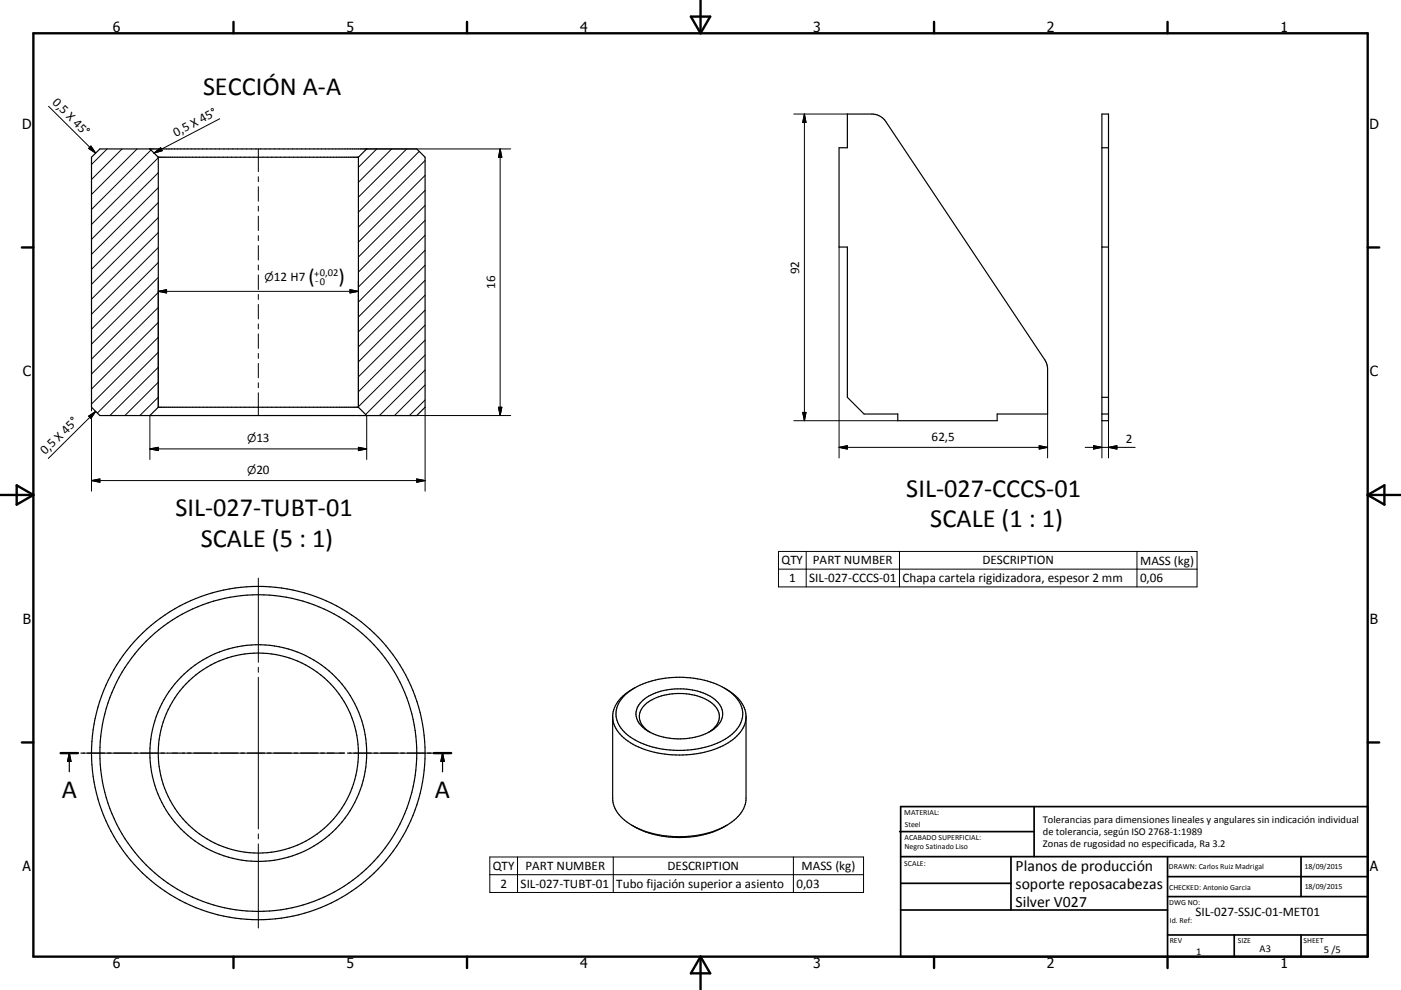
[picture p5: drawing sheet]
<svg xmlns="http://www.w3.org/2000/svg" width="420mm" height="297mm" viewBox="0 0 420 297" stroke-linecap="round" stroke-linejoin="round" font-family="sans-serif">
<g fill="none" stroke="#000" stroke-width=".36">
<path d="M254 34.2h7.4a5.1 5.1 0 0 1 4.2 2.3l47.9 71.9 .6 2.3v13.5h-15.1v2h-29.8v-2h-10.1l-5.1-5v-45.1h-2.4v-29.8h2.4zM330.4 34.2h1.9v92h-1.9zM27.4 47.2l2.5-2.5h95.1l2.4 2.5v75l-2.4 2.5h-95.1l-2.5-2.5zM44.9 44.7l2.6 2.5M47.5 47.2v75M47.5 47.2h60M107.5 47.2v75M109.9 44.7l-2.4 2.5M330.4 44.3h1.9M330.4 74.1h1.9M330.4 119.2h1.9M47.5 122.2l-2.6 2.5"/>
<path d="M47.5 122.2h60M107.5 122.2l2.4 2.5M330.4 124.2h1.9M183.7 215.4a10.4 10.4 0 0 0 6.1 7.9 31.3 31.3 0 0 0 28.5-.5 10.1 10.1 0 0 0 5.4-7.4M187 208.9a23.6 23.6 0 0 1 16.8-5.7 23.1 23.1 0 0 1 16.7 5.8 7.3 7.3 0 0 1-1 11.2 26.7 26.7 0 0 1-19.7 4.7 20.3 20.3 0 0 1-13.6-6.4 7 7 0 0 1 .8-9.6zM190.2 206.4a10.7 10.7 0 0 0-6.5 8.4v24.7a9.8 9.8 0 0 0 5.6 8 30.9 30.9 0 0 0 29.5-.4 9.6 9.6 0 0 0 4.9-7.6v-24.7a10.1 10.1 0 0 0-5.9-8l-.7-.4M192.3 210.5a17.5 17.5 0 0 1 14.5-3.6 12.2 12.2 0 0 1 9.3 5 5.2 5.2 0 0 1-2.1 6.8 19.5 19.5 0 0 1-20.7 0 5.1 5.1 0 0 1-1-8.2zM194.9 219.7a5 5 0 0 1-2.6-6.9 12.4 12.4 0 0 1 10.1-4.7 14.8 14.8 0 0 1 12.4 4.2 4.6 4.6 0 0 1-1.2 6.6l-1.1 .8M18.2 225.9h5.2M20.8 225.9v5.7M20.8 225.9l.5 2.5h-1zM24.3 225.9h1"/>
<path d="M26.2 225.9h5.2M32.2 225.9h1.1M34.2 225.9h5.2M40.2 225.9h1.1M42.2 225.9h5.1M48.2 225.9h1.1M50.2 225.9h5.2M56.2 225.9h1.1M58.1 225.9h5.3M64.2 225.9h1.1M66.1 225.9h5.2M72.2 225.9h1.1"/>
<path d="M74.1 225.9h5.2M80.2 225.9h1.1M82.1 225.9h5.2M88.2 225.9h1M90.1 225.9h5.2M96.2 225.9h1M98.1 225.9h5.2M104.2 225.9h1M106.1 225.9h5.2M112.2 225.9h1M114.1 225.9h5.2M120.2 225.9h1"/>
<path d="M122.1 225.9h5.2M128.2 225.9h1M130.1 225.9h5.2M132.7 225.9l.5 2.5h-1zM132.7 225.9v5.7M189.5 247.6a29.4 29.4 0 0 0 28.3 0"/>
<circle cx="77.4" cy="225.9" r="50"/>
<circle cx="77.4" cy="225.9" r="32.5"/>
<circle cx="77.4" cy="225.9" r="30"/>
<circle cx="77.4" cy="225.9" r="47.5"/>
</g>
<g fill="none" stroke="#000" stroke-width=".71">
<path d="M10 10h400v277h-400zM70 6.6v3.4M140 6.6v3.4M207.1 5h5.8l-2.9 5zM210 0v10M280 6.6v3.4M350 6.6v3.4M6.6 74.2h3.4M410 74.2h3.5M0 148.5h10M5 145.6l5 2.9-5 2.9zM410 148.5h10.1"/>
<path d="M410 148.5l5.1-2.9v5.8zM6.6 222.7h3.4M18.2 225.9h5.2M130.1 225.9h5.2M410 222.7h3.5M70 287v3.4M140 287v3.4M210 287v10M210 287l2.9 5h-5.8zM280 287v3.4M350 287v3.4"/>
</g>
<g fill="none" stroke="#000" stroke-width=".51">
<path d="M269.7 249.5h40.3M270 242h140v45h-140zM270 257h140M303.1 257v16M310 242v15M350 257v30M390.1 257v12M270 265h33.1M270 273h80M350 269h60M350 263h60M350 280.5h60"/>
<path d="M370 280.5v6.5M390.1 280.5v6.5"/>
</g>
<path d="M20.8 225.9l.5 2.5h-1zM132.7 225.9l.5 2.5h-1z" fill="#000" stroke="#000" stroke-width=".36"/>
<g fill="none" stroke="#000" stroke-width=".3">
<path d="M14.6 31.9l14.1 14M65.9 35.6l-19.7 10.3M238 34.2h16M241.2 34.2v92M241.2 34.2l.5 2.5h-1zM27.3 43.8l1.4 2.1-2.1-1.4zM32.1 44.7l-4.7 4.7M36.6 44.7l-9.2 9.2M41.1 44.7l-13.7 13.6M45.3 45l-17.9 17.8M46.2 45.9l2-1.6 .4 .9zM47.5 56.3l-20.1 20"/>
<path d="M47.5 51.8l-20.1 20M47.5 47.3l-20.1 20M77.4 44.7v6.8M77.4 53v1.5M77.4 56v4.4M109.9 44.7h43.2M113 44.7l-5.5 5.5M117.4 44.7l-9.9 10M121.9 44.7l-14.4 14.5M125.7 45.4l-18.2 18.3M127.4 57.1l-19.9 20M127.4 52.6l-19.9 20"/>
<path d="M127.4 48.2l-19.9 20M149.9 44.7v80M149.9 44.7l.6 2.5h-1.1zM47.5 78.8l-20.1 20M47.5 74.3l-20.1 20M47.5 69.8l-20.1 20M47.5 65.3l-20.1 20M47.5 60.8l-20.1 20M77.4 61.9v1.5M77.4 64.8v4.4M77.4 70.7v1.5M77.4 73.7v4.3"/>
<path d="M77.4 79.5v1.5M127.4 79.6l-19.9 20M127.4 75.1l-19.9 20M127.4 70.6l-19.9 20M127.4 66.1l-19.9 20M127.4 61.6l-19.9 20M251.6 74.1v63.3M47.5 96.7l-20.1 20M47.5 92.2l-20.1 20M47.5 87.7l-20.1 20.1M47.5 83.2l-20.1 20.1M47.5 87.4h60"/>
<path d="M47.5 87.4l2.4-.5v1zM47.5 84.2v38M77.4 82.5v4.3M77.4 88.3v1.5M77.4 91.3v4.4M77.4 97.2v1.5M104.9 86.9l2.6 .5-2.6 .5zM107.5 84.2v38M127.4 97.5l-19.9 20M127.4 93l-19.9 20.1M127.4 88.6l-19.9 20M127.4 84.1l-19.9 20"/>
<path d="M47.5 119.2l-5.6 5.5M47.5 114.7l-10.1 10M47.5 110.2l-14.6 14.5M47.5 105.7l-18.3 18.2M47.5 101.2l-20.1 20M77.4 100.2v4.3M77.4 106v1.5M77.4 109v4.3M77.4 114.8v1.5M77.4 117.8v6.9M127.4 120l-4.6 4.7M127.4 115.5l-9.1 9.2"/>
<path d="M127.4 111l-13.6 13.7M127.4 106.5l-17.8 17.9M127.4 102l-19.9 20M26.6 124.8l2.1-1.4-1.4 2.2zM27.4 122.2v1.1M27.4 125.6v21.8M28.7 123.4l-14.2 14.1M44.9 134.7l2.6-.5v1zM44.9 134.7h65M44.9 124.7v13.2M107.5 134.2l2.4 .5-2.4 .5zM127.4 122.2v25.2"/>
<path d="M149.4 122.2h1.1l-.6 2.5zM153.1 124.7h-43.2v13.2M238 126.2h31.2M240.7 123.7h1l-.5 2.5zM251.6 134.2h62.5M251.6 134.2l2.4-.5v1zM311.6 133.7l2.5 .5-2.5 .5zM314.1 124.2v13.2M325.4 134.2h14.9M327.8 133.7l2.6 .5-2.6 .5zM330.4 126.2v11.2M332.3 134.2l2.6-.5v1z"/>
<path d="M332.3 126.2v11.2M27.4 144.2h100M27.4 144.2l2.5-.5v1zM125 143.7l2.4 .5-2.4 .5zM77.4 173.4v25.3M233.4 165.4h125.5v10.7h-125.5zM233.4 170.7h125.5M241.7 165.4v10.7M269.7 165.4v10.7M340.9 165.4v10.7M77.4 200.2v1.5M77.4 203.2v45.5"/>
<path d="M24.9 225.9h25.3M51.7 225.9h1.5M54.7 225.9h45.5M101.7 225.9h1.5M104.7 225.9h25.3M77.4 250.2v1.5M77.4 253.2v25.2M146.8 257.1h112.1v10.7h-112.1zM155.2 257.1v10.7M183.9 257.1v10.7M237.9 257.1v10.7M146.8 262.4h112.1"/>
</g>
<g fill="#000" stroke="#000" stroke-width=".3">
<path d="M241.2 34.2l.5 2.5h-1zM27.3 43.8l1.4 2.1-2.1-1.4zM46.2 45.9l2-1.6 .4 .9zM149.9 44.7l.6 2.5h-1.1zM47.5 87.4l2.4-.5v1zM104.9 86.9l2.6 .5-2.6 .5zM26.6 124.8l2.1-1.4-1.4 2.2zM44.9 134.7l2.6-.5v1zM107.5 134.2l2.4 .5-2.4 .5zM149.4 122.2h1.1l-.6 2.5zM240.7 123.7h1l-.5 2.5zM251.6 134.2l2.4-.5v1z"/>
<path d="M311.6 133.7l2.5 .5-2.5 .5zM327.8 133.7l2.6 .5-2.6 .5zM332.3 134.2l2.6-.5v1zM27.4 144.2l2.5-.5v1zM125 143.7l2.4 .5-2.4 .5z"/>
</g>
<g font-size="7.9">
<text x="60.9" y="28.5">SECCIÓN A-A</text>
<text x="271.7" y="149.1">SIL-027-CCCS-01</text>
<text x="52.6" y="154.9">SIL-027-TUBT-01</text>
<text x="278.9" y="158.2">SCALE (1 : 1)</text>
<text x="60.2" y="164">SCALE (5 : 1)</text>
<text x="18.5" y="239.4">A</text>
<text x="130.4" y="239.4">A</text>
</g>
<g font-size="6.3">
<text x="92.5" y="84.8">(</text>
<text x="101.5" y="84.8">)</text>
</g>
<g font-size="4.7">
<text x="304.5" y="261.2">Planos de producción</text>
<text x="304.5" y="266.6">soporte reposacabezas</text>
<text x="304.5" y="272">Silver V027</text>
</g>
<g font-size="4.2">
<text x="33.9" y="9.6">6</text>
<text x="103.9" y="9.6">5</text>
<text x="173.9" y="9.6">4</text>
<text x="243.8" y="9.6">3</text>
<text x="313.9" y="9.6">2</text>
<text x="383.9" y="9.6">1</text>
<text x="6.7" y="38.7">D</text>
<text x="410.5" y="38.7">D</text>
<text x="6.9" y="112.9">C</text>
<text x="410.7" y="112.9">C</text>
<text x="6.9" y="187.1">B</text>
<text x="410.7" y="187.1">B</text>
<text x="6.8" y="261.4">A</text>
<text x="410.7" y="261.4">A</text>
<text x="33.9" y="290.4">6</text>
<text x="103.9" y="290.4">5</text>
<text x="173.9" y="290.4">4</text>
<text x="243.8" y="290.4">3</text>
<text x="313.9" y="290.4">2</text>
<text x="383.9" y="290.4">1</text>
</g>
<g font-size="3.9">
<text x="15.5" y="31" transform="rotate(45 15.5 31)">0,5 X 45°</text>
<text x="52.7" y="41.1" transform="rotate(-28 52.7 41.1)">0,5 X 45°</text>
<text x="239.6" y="82.2" transform="rotate(-90 239.6 82.2)">92</text>
<text x="82.1" y="84.4">12 H7</text>
<text x="148.4" y="86.7" transform="rotate(-90 148.4 86.7)">16</text>
<text x="13.5" y="136.7" transform="rotate(-45 13.5 136.7)">0,5 X 45°</text>
<text x="76.9" y="132.6">13</text>
<text x="279.3" y="132.2">62,5</text>
<text x="337.6" y="132.8">2</text>
<text x="76.9" y="142.1">20</text>
<text x="234.3" y="169.3">QTY</text>
<text x="243.7" y="169.3">PART NUMBER</text>
<text x="294.6" y="169.3">DESCRIPTION</text>
<text x="341.8" y="169.4">MASS (kg)</text>
<text x="236.6" y="174.7">1</text>
<text x="242.6" y="174.7">SIL-027-CCCS-01</text>
<text x="270.6" y="174.8">Chapa cartela rigidizadora, espesor 2 mm</text>
<text x="341.8" y="174.7">0,06</text>
<text x="147.7" y="261">QTY</text>
<text x="157.6" y="261">PART NUMBER</text>
<text x="200.2" y="261">DESCRIPTION</text>
<text x="240.3" y="261.1">MASS (kg)</text>
<text x="150" y="266.4">2</text>
<text x="156" y="266.4">SIL-027-TUBT-01</text>
<text x="184.7" y="266.4">Tubo fijación superior a asiento</text>
<text x="238.8" y="266.4">0,03</text>
<text x="358.4" y="274.9">SIL-027-SSJC-01-MET01</text>
</g>
<g font-size="3.3">
<text x="79.3" y="84.4">⌀</text>
<text x="74.1" y="132.6">⌀</text>
</g>
<text font-size="3.2" x="74.1" y="142.1">⌀</text>
<g font-size="3.1">
<text x="94.1" y="83">+0,02</text>
<text x="94.5" y="85.3">-0</text>
<text x="312.7" y="246.8">Tolerancias para dimensiones lineales y angulares sin indicación individual</text>
<text x="312.7" y="250.4">de tolerancia, según ISO 2768-1:1989</text>
<text x="312.7" y="254">Zonas de rugosidad no especificada, Ra 3.2</text>
<text x="358.6" y="286.5">1</text>
<text x="377.6" y="285.6">A3</text>
<text x="396.9" y="285.9">5 /5</text>
</g>
<g font-size="2.4">
<text x="271.1" y="244.4">MATERIAL:</text>
<text x="271.2" y="252">ACABADO SUPERFICIAL:</text>
<text x="271.3" y="248">Steel</text>
<text x="271.2" y="254.7">Negro Satinado Liso</text>
<text x="271.1" y="259.7">SCALE:</text>
<text x="350.4" y="260.8">DRAWN: Carlos Ruiz Madrigal</text>
<text x="391.1" y="260.6">18/09/2015</text>
<text x="350.5" y="267">CHECKED: Antonio Garcia</text>
<text x="391.2" y="266.7">18/09/2015</text>
<text x="350.5" y="271.4">DWG NO:</text>
<text x="350.7" y="276.9">Id. Ref:</text>
<text x="350.7" y="282.8">REV</text>
<text x="371.1" y="282.9">SIZE</text>
<text x="390.8" y="283">SHEET</text>
</g>
</svg>
